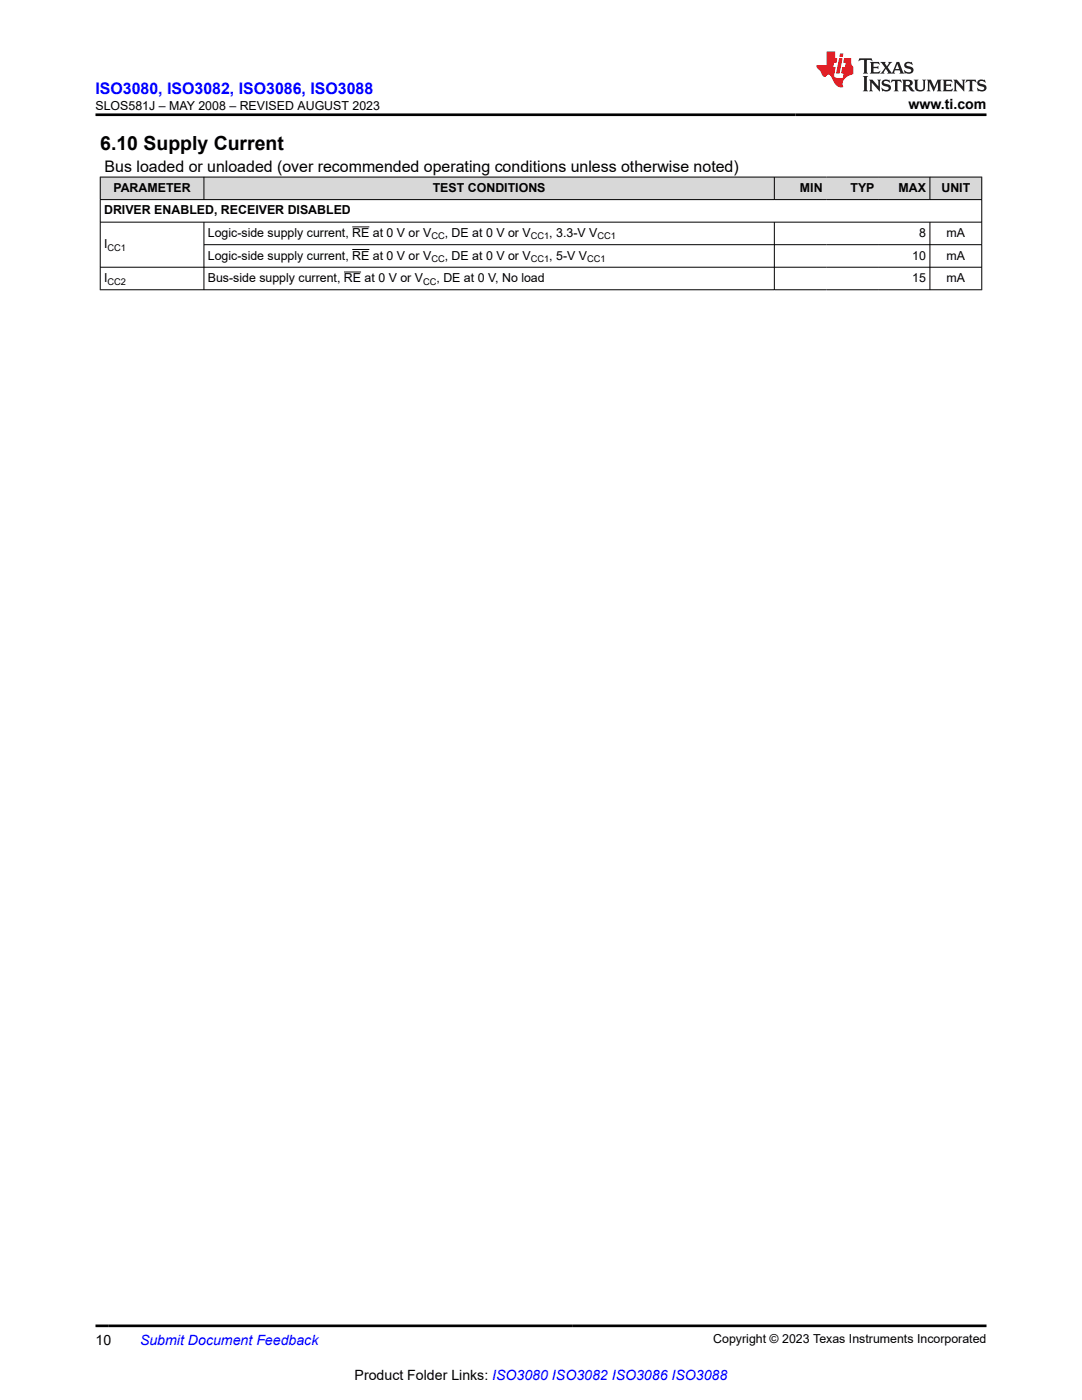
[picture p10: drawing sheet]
<svg xmlns="http://www.w3.org/2000/svg" width="216mm" height="279mm" viewBox="0 0 216 279" stroke-linecap="round" stroke-linejoin="round" font-family="sans-serif">
<g fill="#d8d8d8">
<path d="M20 35.3h175.9v4.5h-175.9z" fill-rule="evenodd"/>
<path d="M20.1 35.4h20.5v4.4h-20.5z" fill-rule="evenodd"/>
<path d="M40.8 35.4h113.6v4.4h-113.6z" fill-rule="evenodd"/>
<path d="M154.6 35.4h10.3v4.4h-10.3z" fill-rule="evenodd"/>
<path d="M164.9 35.4h10.3v4.4h-10.3z" fill-rule="evenodd"/>
<path d="M175.2 35.4h10.3v4.4h-10.3z" fill-rule="evenodd"/>
<path d="M185.6 35.4h10.2v4.4h-10.2z" fill-rule="evenodd"/>
</g>
<g fill="none" stroke="#000" stroke-width=".2">
<path d="M19.9 35.3h176.1M19.9 39.8h176.1M20 35.3v22.6M40.7 35.3v4.6M154.5 35.3v4.6M185.6 35.3v4.6M195.9 35.3v22.6M19.9 44.3h176.1M19.9 53.3h176.1M19.9 57.8h176.1M40.7 44.3v13.6M40.7 48.8h155.3"/>
<path d="M68.6 54.3h3.5M70.3 45.3h3.4M70.3 49.8h3.4M154.5 44.3v13.6M185.6 44.3v13.6"/>
</g>
<path d="M171.5 11.6l-.2 .6 .5-.2h.6v.1v2.2l-.2 .4h1l-.2-.4v-2.2v-.1h.5l.5 .2-.1-.6zM173.6 12.4l.2 .3v1.6l-.2 .4h1.9l.1-.6a1.08 1.08 0 0 1-1.3 .2v-.7h.6l.4 .2v-.7l-.4 .2h-.6v-.5l.2-.2a1 1 0 0 1 1 .3l-.1-.5zM175.7 12.4l.9 1.1-1 1.2h.9l-.2-.2 .5-.8 .4 .8-.2 .2h1.6l-.2-.2 .2-.5h.9l.1 .5-.1 .2h.9l-.2-.4-.8-1.9h-.5l-.9 2.1-.9-1.1 .9-1h-.8l.2 .2-.4 .6-.4-.6 .2-.2zM179 12.8l.4 1h-.7zM180.7 12.5a.65 .65 0 0 0-.2 .7 .65 .65 0 0 0 .6 .5l.6 .1 .1 .3a.79 .79 0 0 1-.7 .4 .79 .79 0 0 1-.7-.5l.1 .7 .2-.1a.93 .93 0 0 0 1.1 0 .93 .93 0 0 0 .4-.9 1.46 1.46 0 0 0-1.2-.6l-.1-.3a1.09 1.09 0 0 1 1.2 .2l-.2-.6-.1 .1-.5-.2zM172.2 15.2l.2 .4v2.2l-.2 .4h1l-.2-.4v-2.2l.2-.4zM173.4 15.9l.2 .4v1.5l-.2 .4h.8l-.3-.4 .1-1.3 1.6 1.8v-2l.2-.4h-.7l.1 .2 .1 1.1-1.2-1.3zM176.2 16a.65 .65 0 0 0-.2 .8 .65 .65 0 0 0 .6 .4l.6 .2 .1 .2a.79 .79 0 0 1-.7 .4 .79 .79 0 0 1-.7-.5l.1 .7 .2-.1a.93 .93 0 0 0 1.1 .1 .93 .93 0 0 0 .4-1 1.46 1.46 0 0 0-1.2-.5l-.1-.4a1.09 1.09 0 0 1 1.2 .2l-.1-.6-.2 .1-.5-.1zM177.9 15.9l-.1 .6a.63 .63 0 0 1 .8-.3v1.6l-.3 .4h1l-.2-.4v-1.6a.66 .66 0 0 1 .8 .3l-.1-.6zM180 15.9l.2 .4v1.5l-.2 .4h1l-.2-.2-.1-.7h.5l.1 .2a.79 .79 0 0 0 1.2 .6l-1-.9a.61 .61 0 0 0 .6-.6 .61 .61 0 0 0-.5-.7zM180.8 16.2h.1a.47 .47 0 0 1 .5 .1 .47 .47 0 0 1 .1 .5l-.1 .1-.7 .1zM182.3 15.9l.2 .2a2.27 2.27 0 0 0 .4 2 1.04 1.04 0 0 0 1.7-.7v-1.3l.2-.2h-.8l.2 .4v1.1a.6 .6 0 0 1-.6 .6 .6 .6 0 0 1-.6-.6v-1.1l.3-.4zM184.9 15.9l.2 .4v1.5l-.2 .4h.8l-.3-.4v-1.4l.9 1.9 .9-1.9v1.4l-.3 .4h1l-.2-.4v-1.5l.2-.4h-.8l-.7 1.5-.6-1.5zM188.1 15.9l.2 .4v1.5l-.2 .4h1.9l.1-.6a1.09 1.09 0 0 1-1.3 .2v-.7h.6l.4 .2v-.6l-.4 .2h-.6v-.6l.2-.1a1.01 1.01 0 0 1 1 .3l-.1-.6zM190.2 15.9l.3 .4v1.5l-.3 .4h.8l-.2-.4v-1.3l1.6 1.8v-2l.2-.4h-.7l.2 .2v1.1l-1.2-1.3zM192.8 15.9l-.1 .6a.63 .63 0 0 1 .8-.3v1.6l-.3 .4h1l-.2-.4v-1.6a.66 .66 0 0 1 .8 .3l-.1-.6zM195.2 16a.65 .65 0 0 0-.2 .8 .65 .65 0 0 0 .6 .4l.6 .2 .2 .2a.79 .79 0 0 1-.7 .4 .79 .79 0 0 1-.7-.5l.1 .7 .2-.1a.93 .93 0 0 0 1 .1 .93 .93 0 0 0 .5-1 1.46 1.46 0 0 0-1.3-.5v-.4a1.09 1.09 0 0 1 1.2 .2l-.2-.6-.2 .1-.5-.1z" fill="#231f20"/>
<path d="M164.9 10.3v2.7h-2l.1 .4 .8 1a.95 .95 0 0 0 1 .9 .59 .59 0 0 1 .5-.4 .59 .59 0 0 1 .5 .3l.4 .8a1.59 1.59 0 0 0 2.1 1.4 1.61 1.61 0 0 1 1-2.3l1-.3-.1-1.5a1.59 1.59 0 0 1-.3-1.7h-1.5l-.2 .9h.6l-.2 .9h-.5l-.2 .9v.3l.4 .1-.1 .9h-.7a.73 .73 0 0 1-1-.7l.3-1.5h-.5l.1-.9h.5l.2-.9h-.5v-1.3zM167.4 11.6l-.6 3.1h.7l.6-3.1zM167.6 10.7l-.1 .6h.7l.1-.6z" fill="#ed1c24"/>
<path d="M19 22.9h177.8M19 264.6h177.8" fill="none" stroke="#000" stroke-width=".53"/>
<text font-size="3.9" x="20" y="29.9">6.10 Supply Current</text>
<text font-size="3.2" fill="#00f" x="19" y="18.7">ISO3080, ISO3082, ISO3086, ISO3088</text>
<text font-size="3.2" x="20.9" y="34.3">Bus loaded or unloaded (over recommended operating conditions unless otherwise noted)</text>
<g font-size="2.8">
<text x="181.3" y="21.8">www.ti.com</text>
<text x="19" y="268.4">10</text>
<text x="70.8" y="275.3">Product Folder Links: ISO3080 ISO3082 ISO3086 ISO3088</text>
</g>
<text font-size="2.8" fill="#00f" x="27.9" y="268.4">Submit Document Feedback</text>
<g font-size="2.5">
<text x="19.1" y="21.9">SLOS581J – MAY 2008 – REVISED AUGUST 2023</text>
<text x="22.6" y="38.3">PARAMETER</text>
<text x="86.4" y="38.3">TEST CONDITIONS</text>
<text x="159.6" y="38.3">MIN</text>
<text x="169.7" y="38.3">TYP</text>
<text x="179.3" y="38.3">MAX</text>
<text x="187.8" y="38.3">UNIT</text>
<text x="20.8" y="42.8">DRIVER ENABLED, RECEIVER DISABLED</text>
<text x="41.5" y="47.3">Logic-side supply current, RE at 0 V or V</text>
<text x="88.7" y="47.3">, DE at 0 V or V</text>
<text x="109.6" y="47.3">, 3.3-V V</text>
<text x="183.4" y="47.3">8</text>
<text x="188.9" y="47.3">mA</text>
<text x="20.8" y="49.5">I</text>
<text x="41.5" y="51.8">Logic-side supply current, RE at 0 V or V</text>
<text x="88.7" y="51.8">, DE at 0 V or V</text>
<text x="109.6" y="51.8">, 5-V V</text>
<text x="182" y="51.8">10</text>
<text x="188.9" y="51.8">mA</text>
<text x="20.8" y="56.3">I</text>
<text x="41.5" y="56.3">Bus-side supply current, RE at 0 V or V</text>
<text x="87.1" y="56.3">, DE at 0 V, No load</text>
<text x="182" y="56.3">15</text>
<text x="188.9" y="56.3">mA</text>
<text x="142.3" y="268.1">Copyright © 2023 Texas Instruments Incorporated</text>
</g>
<g font-size="1.9">
<text x="86.1" y="47.8">CC</text>
<text x="105.9" y="47.8">CC1</text>
<text x="119.2" y="47.8">CC1</text>
<text x="21.5" y="50">CC1</text>
<text x="86.1" y="52.3">CC</text>
<text x="105.9" y="52.3">CC1</text>
<text x="117.2" y="52.3">CC1</text>
<text x="21.5" y="56.8">CC2</text>
<text x="84.4" y="56.8">CC</text>
</g>
</svg>
